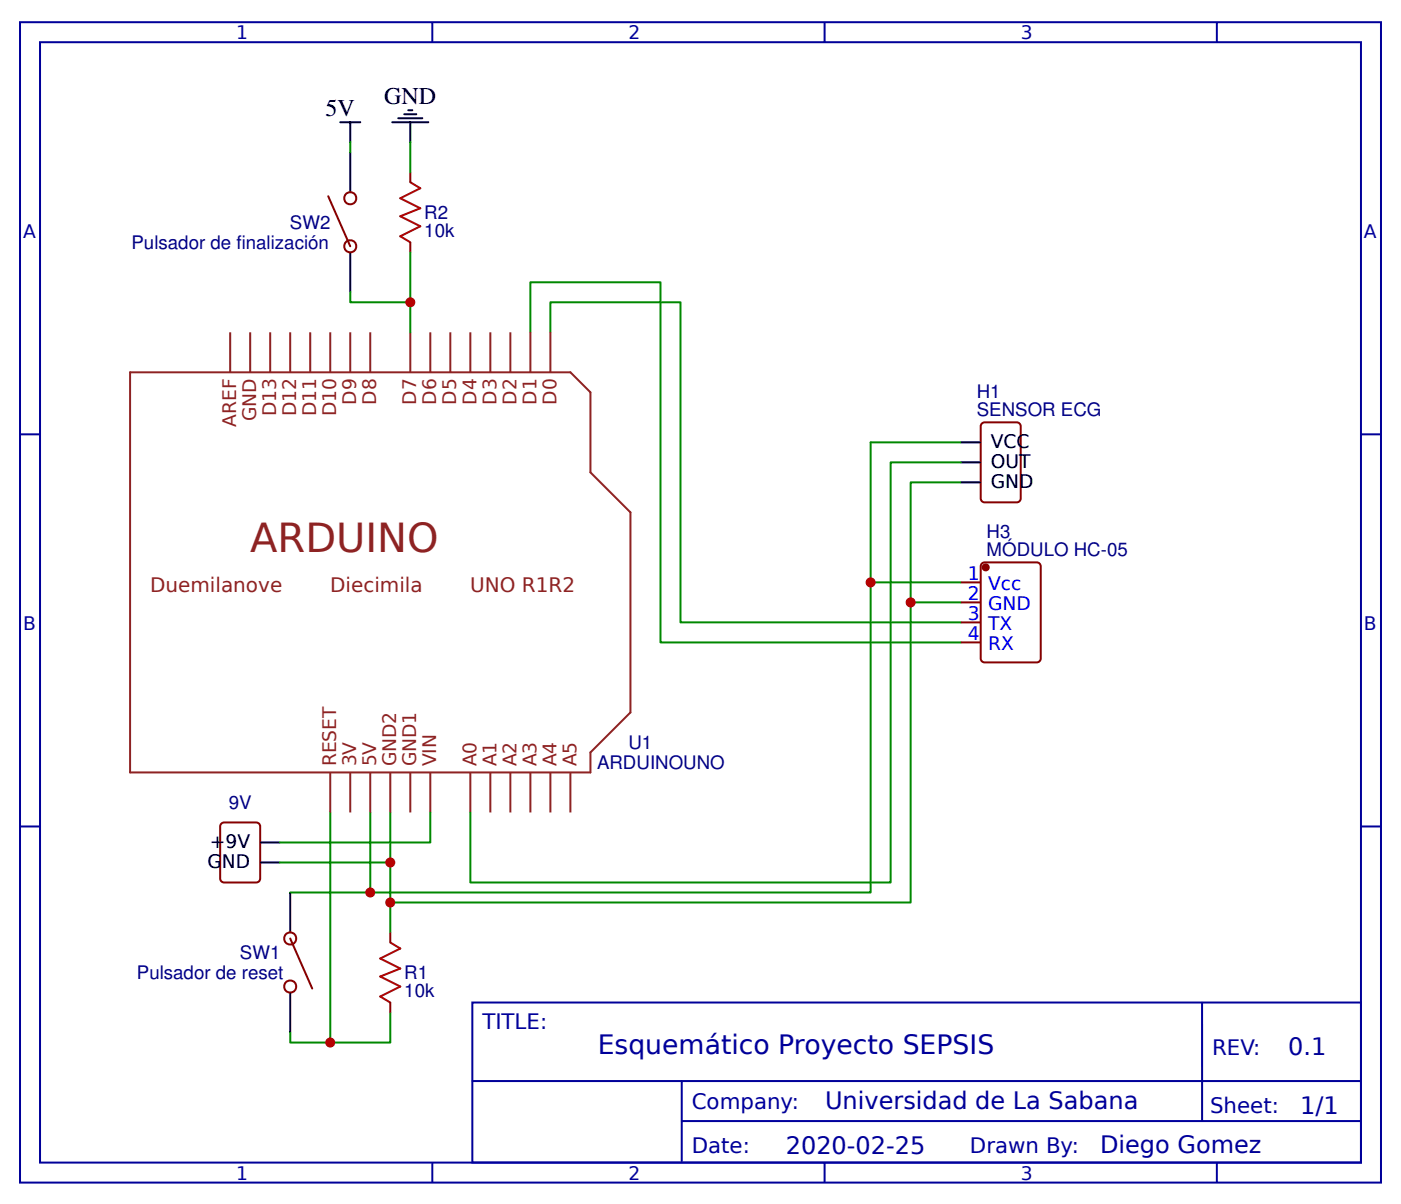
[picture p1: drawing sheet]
<svg xmlns="http://www.w3.org/2000/svg" width="185mm" height="159mm" viewBox="0 0 185 159" stroke-linecap="round" stroke-linejoin="round" font-family="sans-serif">
<g fill="none" stroke="#009" stroke-width=".26">
<path d="M2.6 2.9h180v153.5h-180zM5.3 5.6h174.6v148.1h-174.6zM57.1 2.9v2.7M109 2.9v2.7M160.9 2.9v2.7M2.6 57.4h2.7M179.9 57.4h2.7M2.6 109.3h2.7M179.9 109.3h2.7M62.4 132.6h117.5v21.1h-117.5zM158.9 132.6v15.7M57.1 153.7v2.7"/>
<path d="M62.5 143h117.3M90.1 148.3h89.7M90.1 143v10.6M109 153.7v2.7M160.9 153.7v2.7"/>
</g>
<g fill="none" stroke="#080" stroke-width=".26">
<path d="M46.3 18.8v1.3M54.2 18.8v4M46.3 38.7v1.3h7.9M54.2 33.4v10.5M70.1 43.9v-6.6h17.2v47.7h39.7M72.8 43.9v-3.9h17.2v42.3h37M127 58.5h-11.9v59.5h-76.7M115.1 77h11.9M127 79.7h-6.6v39.7h-68.8M127 63.8h-6.6v15.9M127 61.1h-9.3v55.6h-55.5v-9.3M37 114.1h14.6"/>
<path d="M43.7 107.4v30.5M48.9 107.4v10.6M51.6 107.4v15.9M56.9 107.4v4h-19.9M51.6 133.9v4h-13.2v-1.3"/>
</g>
<g fill="none" stroke="#800" stroke-width=".26">
<path d="M43.4 26l2.9 6.6M54.2 22.8v1.3M54.2 32v1.4M129.9 55.9h.3h4.2h.3l.2 .2v.3v9.5v.3l-.2 .2h-.3h-4.2h-.3l-.2-.2-.1-.3v-9.5l.1-.3zM127 77h2.6M127 79.7h2.6M129.7 74.6l.2-.2h.3h6.9h.2l.2 .2 .1 .3v12.2l-.1 .2-.2 .2-.2 .1h-6.9l-.3-.1-.2-.2-.1-.2v-12.2zM127 82.3h2.6M127 85h2.6M29.2 109l.2-.2h.2h4.3h.2l.2 .2 .1 .3v6.9l-.1 .2-.2 .2-.2 .1h-4.3l-.2-.1-.2-.2-.1-.2v-6.9zM38.4 124.1l2.9 6.6M51.6 123.3v1.3"/>
<path d="M51.6 132.6v1.3"/>
<circle cx="46.3" cy="26.2" r=".8"/>
<circle cx="46.3" cy="32.6" r=".8"/>
<circle cx="38.4" cy="130.5" r=".8"/>
<circle cx="38.4" cy="124.1" r=".8"/>
</g>
<circle cx="130.3" cy="75" r=".4" fill="#800" stroke="#800" stroke-width=".26"/>
<path d="M54.2 24.1l1.4 .8-2.7 1.3 2.7 1.3-2.7 1.1 2.7 1.3-2.7 1.3 1.3 .8M51.6 124.6l1.3 .8-2.6 1.4 2.6 1.3-2.6 1 2.6 1.4-2.6 1.3 1.3 .8" fill="none" stroke="#a00000" stroke-width=".26"/>
<g fill="none" stroke="#000" stroke-width=".26">
<path d="M45 16.2h2.6M46.3 16.2v2.6M51.9 16.2h4.7M52.7 15.6h3.1M53.4 15.1h1.6M54 14.6h.5M54.2 16.2v2.6M46.3 20.1v5.3M46.3 33.4v5.3M127 58.5h2.6M127 63.8h2.6M127 61.1h2.6"/>
<path d="M34.4 114.1h2.6M34.4 111.4h2.6M38.4 118v5.3M38.4 131.3v5.3"/>
</g>
<g fill="none" stroke="#8d2323" stroke-width=".26">
<path d="M17.2 49.2h58.2l2.7 2.7v10.6l5.2 5.3v26.4l-5.2 5.3v2.7h-60.9zM30.4 43.9v5.3M33.1 43.9v5.3M35.7 43.9v5.3M38.4 43.9v5.3M41 43.9v5.3M43.7 43.9v5.3M46.3 43.9v5.3M48.9 43.9v5.3M54.2 43.9v5.3M56.9 43.9v5.3M59.5 43.9v5.3"/>
<path d="M62.2 43.9v5.3M64.8 43.9v5.3M67.5 43.9v5.3M70.1 43.9v5.3M72.8 43.9v5.3M43.7 102.2v5.2M46.3 102.2v5.2M48.9 102.2v5.2M51.6 102.2v5.2M54.2 102.2v5.2M56.9 102.2v5.2M62.2 102.2v5.2"/>
<path d="M64.8 102.2v5.2M67.5 102.2v5.2M70.1 102.2v5.2M72.8 102.2v5.2M75.4 102.2v5.2"/>
</g>
<g fill="#c00">
<circle cx="51.6" cy="114.1" r=".66"/>
<circle cx="54.2" cy="40" r=".66"/>
<circle cx="43.7" cy="137.9" r=".66"/>
<circle cx="51.6" cy="119.4" r=".66"/>
<circle cx="115.1" cy="77" r=".66"/>
<circle cx="48.9" cy="118" r=".66"/>
<circle cx="120.4" cy="79.7" r=".66"/>
</g>
<text font-size="5.3" fill="#8d2323" x="33.1" y="73.1">ARDUINO</text>
<text font-size="3.5" fill="#009" x="79" y="139.4">Esquemático Proyecto SEPSIS</text>
<g font-size="3.2">
<text x="43" y="15.3">5V</text>
<text x="50.8" y="13.7">GND</text>
</g>
<g font-size="3.2" fill="#009">
<text x="170.3" y="139.5">0.1</text>
<text x="109.1" y="146.7">Universidad de La Sabana</text>
<text x="171.9" y="147.3">1/1</text>
<text x="103.9" y="152.6">2020-02-25</text>
<text x="145.4" y="152.5">Diego Gomez</text>
</g>
<g font-size="2.8" fill="#009">
<text x="63.8" y="136">TITLE:</text>
<text x="160.2" y="139.5">REV:</text>
<text x="91.4" y="146.7">Company:</text>
<text x="160" y="147.1">Sheet:</text>
<text x="91.4" y="152.4">Date:</text>
<text x="128.2" y="152.5">Drawn By:</text>
</g>
<g font-size="2.6" fill="#8d2323">
<text x="19.8" y="78.3">Duemilanove</text>
<text x="43.6" y="78.3">Diecimila</text>
<text x="62.1" y="78.3">UNO R1R2</text>
</g>
<g font-size="2.5" fill="#009">
<text x="31.2" y="5.2">1</text>
<text x="83.1" y="5.2">2</text>
<text x="134.9" y="5.2">3</text>
<text x="3" y="31.5">A</text>
<text x="180.3" y="31.5">A</text>
<text x="3" y="83.4">B</text>
<text x="180.3" y="83.4">B</text>
<text x="31.2" y="156">1</text>
<text x="83.1" y="156">2</text>
<text x="134.9" y="156">3</text>
</g>
<g font-size="2.5" fill="#000080">
<text x="56.1" y="29">R2</text>
<text x="17.4" y="32.9">Pulsador de finalización</text>
<text x="38.3" y="30.3">SW2</text>
<text x="56.1" y="31.3">10k</text>
<text x="129.1" y="52.7">H1</text>
<text x="129.1" y="55.1">SENSOR ECG</text>
<text x="130.4" y="71.2">H3</text>
<text x="130.4" y="73.6">MÓDULO HC-05</text>
<text x="78.9" y="101.7">ARDUINOUNO</text>
<text x="83.1" y="99">U1</text>
<text x="30.2" y="107">9V</text>
<text x="18.1" y="129.5">Pulsador de reset</text>
<text x="31.7" y="126.9">SW1</text>
<text x="53.4" y="131.8">10k</text>
<text x="53.4" y="129.5">R1</text>
</g>
<g font-size="2.5" fill="#8d2323">
<text x="47.1" y="53.5" transform="rotate(-90 47.1 53.5)">D9</text>
<text x="49.7" y="53.5" transform="rotate(-90 49.7 53.5)">D8</text>
<text x="55" y="53.5" transform="rotate(-90 55 53.5)">D7</text>
<text x="57.7" y="53.5" transform="rotate(-90 57.7 53.5)">D6</text>
<text x="60.3" y="53.5" transform="rotate(-90 60.3 53.5)">D5</text>
<text x="63" y="53.5" transform="rotate(-90 63 53.5)">D4</text>
<text x="65.6" y="53.5" transform="rotate(-90 65.6 53.5)">D3</text>
<text x="68.3" y="53.5" transform="rotate(-90 68.3 53.5)">D2</text>
<text x="70.9" y="53.5" transform="rotate(-90 70.9 53.5)">D1</text>
<text x="73.6" y="53.5" transform="rotate(-90 73.6 53.5)">D0</text>
<text x="31.2" y="56.4" transform="rotate(-90 31.2 56.4)">AREF</text>
<text x="33.9" y="55.7" transform="rotate(-90 33.9 55.7)">GND</text>
<text x="36.5" y="55.1" transform="rotate(-90 36.5 55.1)">D13</text>
<text x="39.2" y="55.1" transform="rotate(-90 39.2 55.1)">D12</text>
<text x="41.8" y="55.1" transform="rotate(-90 41.8 55.1)">D11</text>
<text x="44.4" y="55.1" transform="rotate(-90 44.4 55.1)">D10</text>
<text x="44.4" y="101.4" transform="rotate(-90 44.4 101.4)">RESET</text>
<text x="47.1" y="101.4" transform="rotate(-90 47.1 101.4)">3V</text>
<text x="49.7" y="101.4" transform="rotate(-90 49.7 101.4)">5V</text>
<text x="52.4" y="101.4" transform="rotate(-90 52.4 101.4)">GND2</text>
<text x="55" y="101.4" transform="rotate(-90 55 101.4)">GND1</text>
<text x="57.7" y="101.4" transform="rotate(-90 57.7 101.4)">VIN</text>
<text x="63" y="101.4" transform="rotate(-90 63 101.4)">A0</text>
<text x="65.6" y="101.4" transform="rotate(-90 65.6 101.4)">A1</text>
<text x="68.3" y="101.4" transform="rotate(-90 68.3 101.4)">A2</text>
<text x="70.9" y="101.4" transform="rotate(-90 70.9 101.4)">A3</text>
<text x="73.6" y="101.4" transform="rotate(-90 73.6 101.4)">A4</text>
<text x="76.2" y="101.4" transform="rotate(-90 76.2 101.4)">A5</text>
</g>
<g font-size="2.5">
<text x="131" y="59.3">VCC</text>
<text x="131" y="64.6">GND</text>
<text x="131" y="61.9">OUT</text>
<text x="27.7" y="112.2">+9V</text>
<text x="27.4" y="114.9">GND</text>
</g>
<g font-size="2.5" fill="#00f">
<text x="127.9" y="76.8">1</text>
<text x="127.9" y="79.4">2</text>
<text x="127.9" y="82">3</text>
<text x="130.6" y="78.1">Vcc</text>
<text x="130.6" y="80.7">GND</text>
<text x="130.6" y="83.4">TX</text>
<text x="127.9" y="84.7">4</text>
<text x="130.6" y="86">RX</text>
</g>
</svg>
